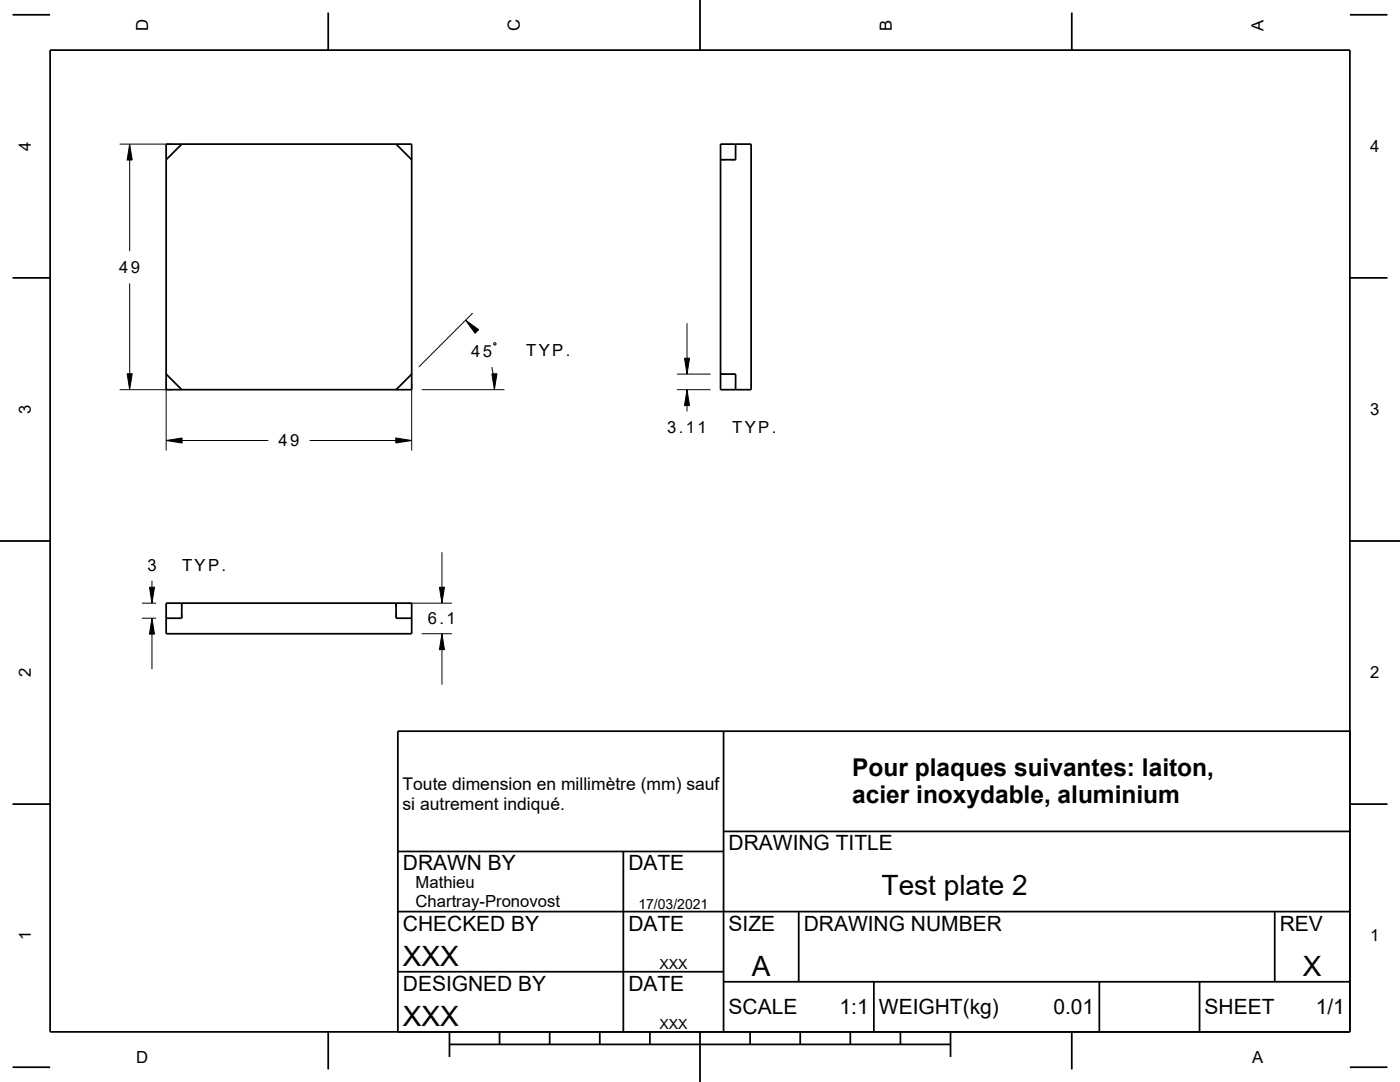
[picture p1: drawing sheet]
<svg xmlns="http://www.w3.org/2000/svg" width="279mm" height="216mm" viewBox="0 0 279 216" stroke-linecap="round" stroke-linejoin="round" font-family="sans-serif">
<g fill="none" stroke="#000" stroke-width=".2">
<path d="M23.9 28.8h10.4M25.9 28.8l.5 3.1h-1zM25.9 31.9v18.2M143.8 31.9h1M145.8 31.9h1M25.9 56.6v18M23.9 77.8h10.4M25.4 74.6h1l-.5 3.2zM33.2 76.6v13.3M82.2 76.6v13.3M84.2 77.8h16.5M92.9 63.9l2.6 1.9-.7 .7z"/>
<path d="M94.3 62.5l-10.7 10.7M95 66.3h.1M98.1 73.3l.3 1.3M98.2 74.6h1l-.5 3.2zM98.5 68.5l.3-.1 .2 .3-.3 .2zM135.1 77.8h6.7M135.1 74.6h6.7M136.6 71.5h1l-.5 3.1zM137.1 77.8l.5 3.1h-1zM137.1 64.5v7M143.8 74.6h1M145.8 74.6h1"/>
<path d="M33.2 87.9l3.1-.5v1zM36.3 87.9h17.2M61.8 87.9h17.2M79 87.4l3.2 .5-3.2 .5zM137.1 80.9v1.2M29.8 117.2h1l-.5 3.2zM30.3 115.9v1.3M87.7 117.2h1l-.5 3.2zM88.2 110.2v7M28.3 120.4h2.9M28.3 123.4h2.9M30.3 123.4l.5 3.1h-1z"/>
<path d="M30.3 126.5v7M36.3 120.4v1M36.3 122.4v1M79.1 120.4v1M79.1 122.4v1M81.1 120.4h9.1M84.2 126.5h6M88.2 126.5l.5 3.1h-1zM88.2 129.6v7"/>
</g>
<g fill="none" stroke="#000" stroke-width=".35">
<path d="M2.5 2.9h7.5M10 10h259.4v195.9h-259.4zM65.5 2.5v7.5M139.7 0v10M213.9 2.5v7.5M269.4 2.9h7.5M33.2 28.8h49v49h-49zM36.3 28.8l-3.1 3.1M79.1 28.8l3.1 3.1M143.8 28.8h6.1v49h-6.1zM146.8 28.8v3.1h-3M2.5 55.4h7.5"/>
<path d="M269.4 55.4h7.5M33.2 74.6l3.1 3.2M82.2 74.6l-3.1 3.2M143.8 74.6h3v3.2M0 107.9h10M269.4 107.9h10M33.2 120.4h49v6.1h-49zM36.3 120.4v3h-3.1M79.1 120.4v3h3.1M144.4 145.9v60M269.4 145.9h-190v60M2.5 160.5h7.5"/>
<path d="M79.4 169.9h65M124.4 169.9v36M144.4 165.9h125M269.4 160.5h7.5M79.4 193.9h65M79.4 181.9h190M144.4 195.9h125M159.4 181.9v14M174.4 195.9v10M219.4 195.9v10M239.4 195.9v10M254.4 181.9v14"/>
<path d="M2.5 213h7.5M65.5 205.9v7.5M89.7 208.4h100M89.7 205.9v5M99.7 205.9v2.5M109.7 205.9v2.5M119.7 205.9v2.5M129.7 205.9v2.5M139.7 205.9v10M149.7 205.9v2.5M159.7 205.9v2.5M169.7 205.9v2.5"/>
<path d="M179.7 205.9v2.5M189.7 205.9v5M213.9 205.9v7.5M269.4 213h7.5"/>
</g>
<g fill="#000">
<path d="M25.9 28.8l.5 3.1h-1z" fill-rule="evenodd"/>
<path d="M25.4 74.6h1l-.5 3.2z" fill-rule="evenodd"/>
<path d="M92.9 63.9l2.6 1.9-.7 .7z" fill-rule="evenodd"/>
<path d="M98.2 74.6h1l-.5 3.2z" fill-rule="evenodd"/>
<path d="M136.6 71.5h1l-.5 3.1z" fill-rule="evenodd"/>
<path d="M33.2 87.9l3.1-.5v1z" fill-rule="evenodd"/>
<path d="M79 87.4l3.2 .5-3.2 .5z" fill-rule="evenodd"/>
<path d="M137.1 77.8l.5 3.1h-1z" fill-rule="evenodd"/>
<path d="M29.8 117.2h1l-.5 3.2z" fill-rule="evenodd"/>
<path d="M87.7 117.2h1l-.5 3.2z" fill-rule="evenodd"/>
<path d="M30.3 123.4l.5 3.1h-1z" fill-rule="evenodd"/>
<path d="M88.2 126.5l.5 3.1h-1z" fill-rule="evenodd"/>
</g>
<g font-size="5.6">
<text x="176" y="178.6">Test plate 2</text>
<text x="80.4" y="192.7">XXX</text>
<text x="150" y="194.7">A</text>
<text x="260" y="194.7">X</text>
<text x="80.4" y="204.7">XXX</text>
</g>
<g font-size="4.9">
<text x="170.1" y="154.9">Pour plaques suivantes: laiton,</text>
<text x="170.1" y="160.3">acier inoxydable, aluminium</text>
</g>
<g font-size="4.2">
<text x="80.4" y="173.7">DRAWN BY</text>
<text x="125.4" y="173.7">DATE</text>
<text x="145.4" y="169.7">DRAWING TITLE</text>
<text x="80.4" y="185.7">CHECKED BY</text>
<text x="125.4" y="185.7">DATE</text>
<text x="145.4" y="185.7">SIZE</text>
<text x="160.4" y="185.7">DRAWING NUMBER</text>
<text x="255.4" y="185.7">REV</text>
<text x="80.4" y="197.7">DESIGNED BY</text>
<text x="125.4" y="197.7">DATE</text>
<text x="145.4" y="202.4">SCALE</text>
<text x="167.6" y="202.4">1:1</text>
<text x="175.4" y="202.4">WEIGHT(kg)</text>
<text x="210.2" y="202.4">0.01</text>
<text x="240.4" y="202.4">SHEET</text>
<text x="262.6" y="202.4">1/1</text>
</g>
<g font-size="3.5">
<text x="80.3" y="157.7">Toute dimension en millimètre (mm) sauf</text>
<text x="80.3" y="161.6">si autrement indiqué.</text>
</g>
<g font-size="3.3">
<text x="29.6" y="6.2" transform="rotate(-90 29.6 6.2)">D</text>
<text x="103.8" y="6.2" transform="rotate(-90 103.8 6.2)">C</text>
<text x="178" y="6.1" transform="rotate(-90 178 6.1)">B</text>
<text x="252.2" y="6.1" transform="rotate(-90 252.2 6.1)">A</text>
<text x="6.2" y="30.1" transform="rotate(-90 6.2 30.1)">4</text>
<text x="273.5" y="30.4">4</text>
<text x="23.8" y="54.5">49</text>
<text x="94" y="71.2">45</text>
<text x="105" y="71">TYP.</text>
<text x="6.2" y="82.6" transform="rotate(-90 6.2 82.6)">3</text>
<text x="273.5" y="82.9">3</text>
<text x="55.6" y="89.1">49</text>
<text x="133.2" y="86.5">3.11</text>
<text x="146.1" y="86.5">TYP.</text>
<text x="29.4" y="113.8">3</text>
<text x="36.3" y="113.8">TYP.</text>
<text x="85.4" y="124.5">6.1</text>
<text x="6.2" y="135.1" transform="rotate(-90 6.2 135.1)">2</text>
<text x="273.5" y="135.4">2</text>
<text x="82.9" y="177.2">Mathieu</text>
<text x="82.9" y="180.9">Chartray-Pronovost</text>
<text x="6.2" y="187.6" transform="rotate(-90 6.2 187.6)">1</text>
<text x="273.5" y="187.9">1</text>
<text x="27.2" y="212.1">D</text>
<text x="249.9" y="212.1">A</text>
</g>
<g font-size="2.8">
<text x="127.4" y="181.3">17/03/2021</text>
<text x="131.6" y="193.3">XXX</text>
<text x="131.6" y="205.3">XXX</text>
</g>
</svg>
